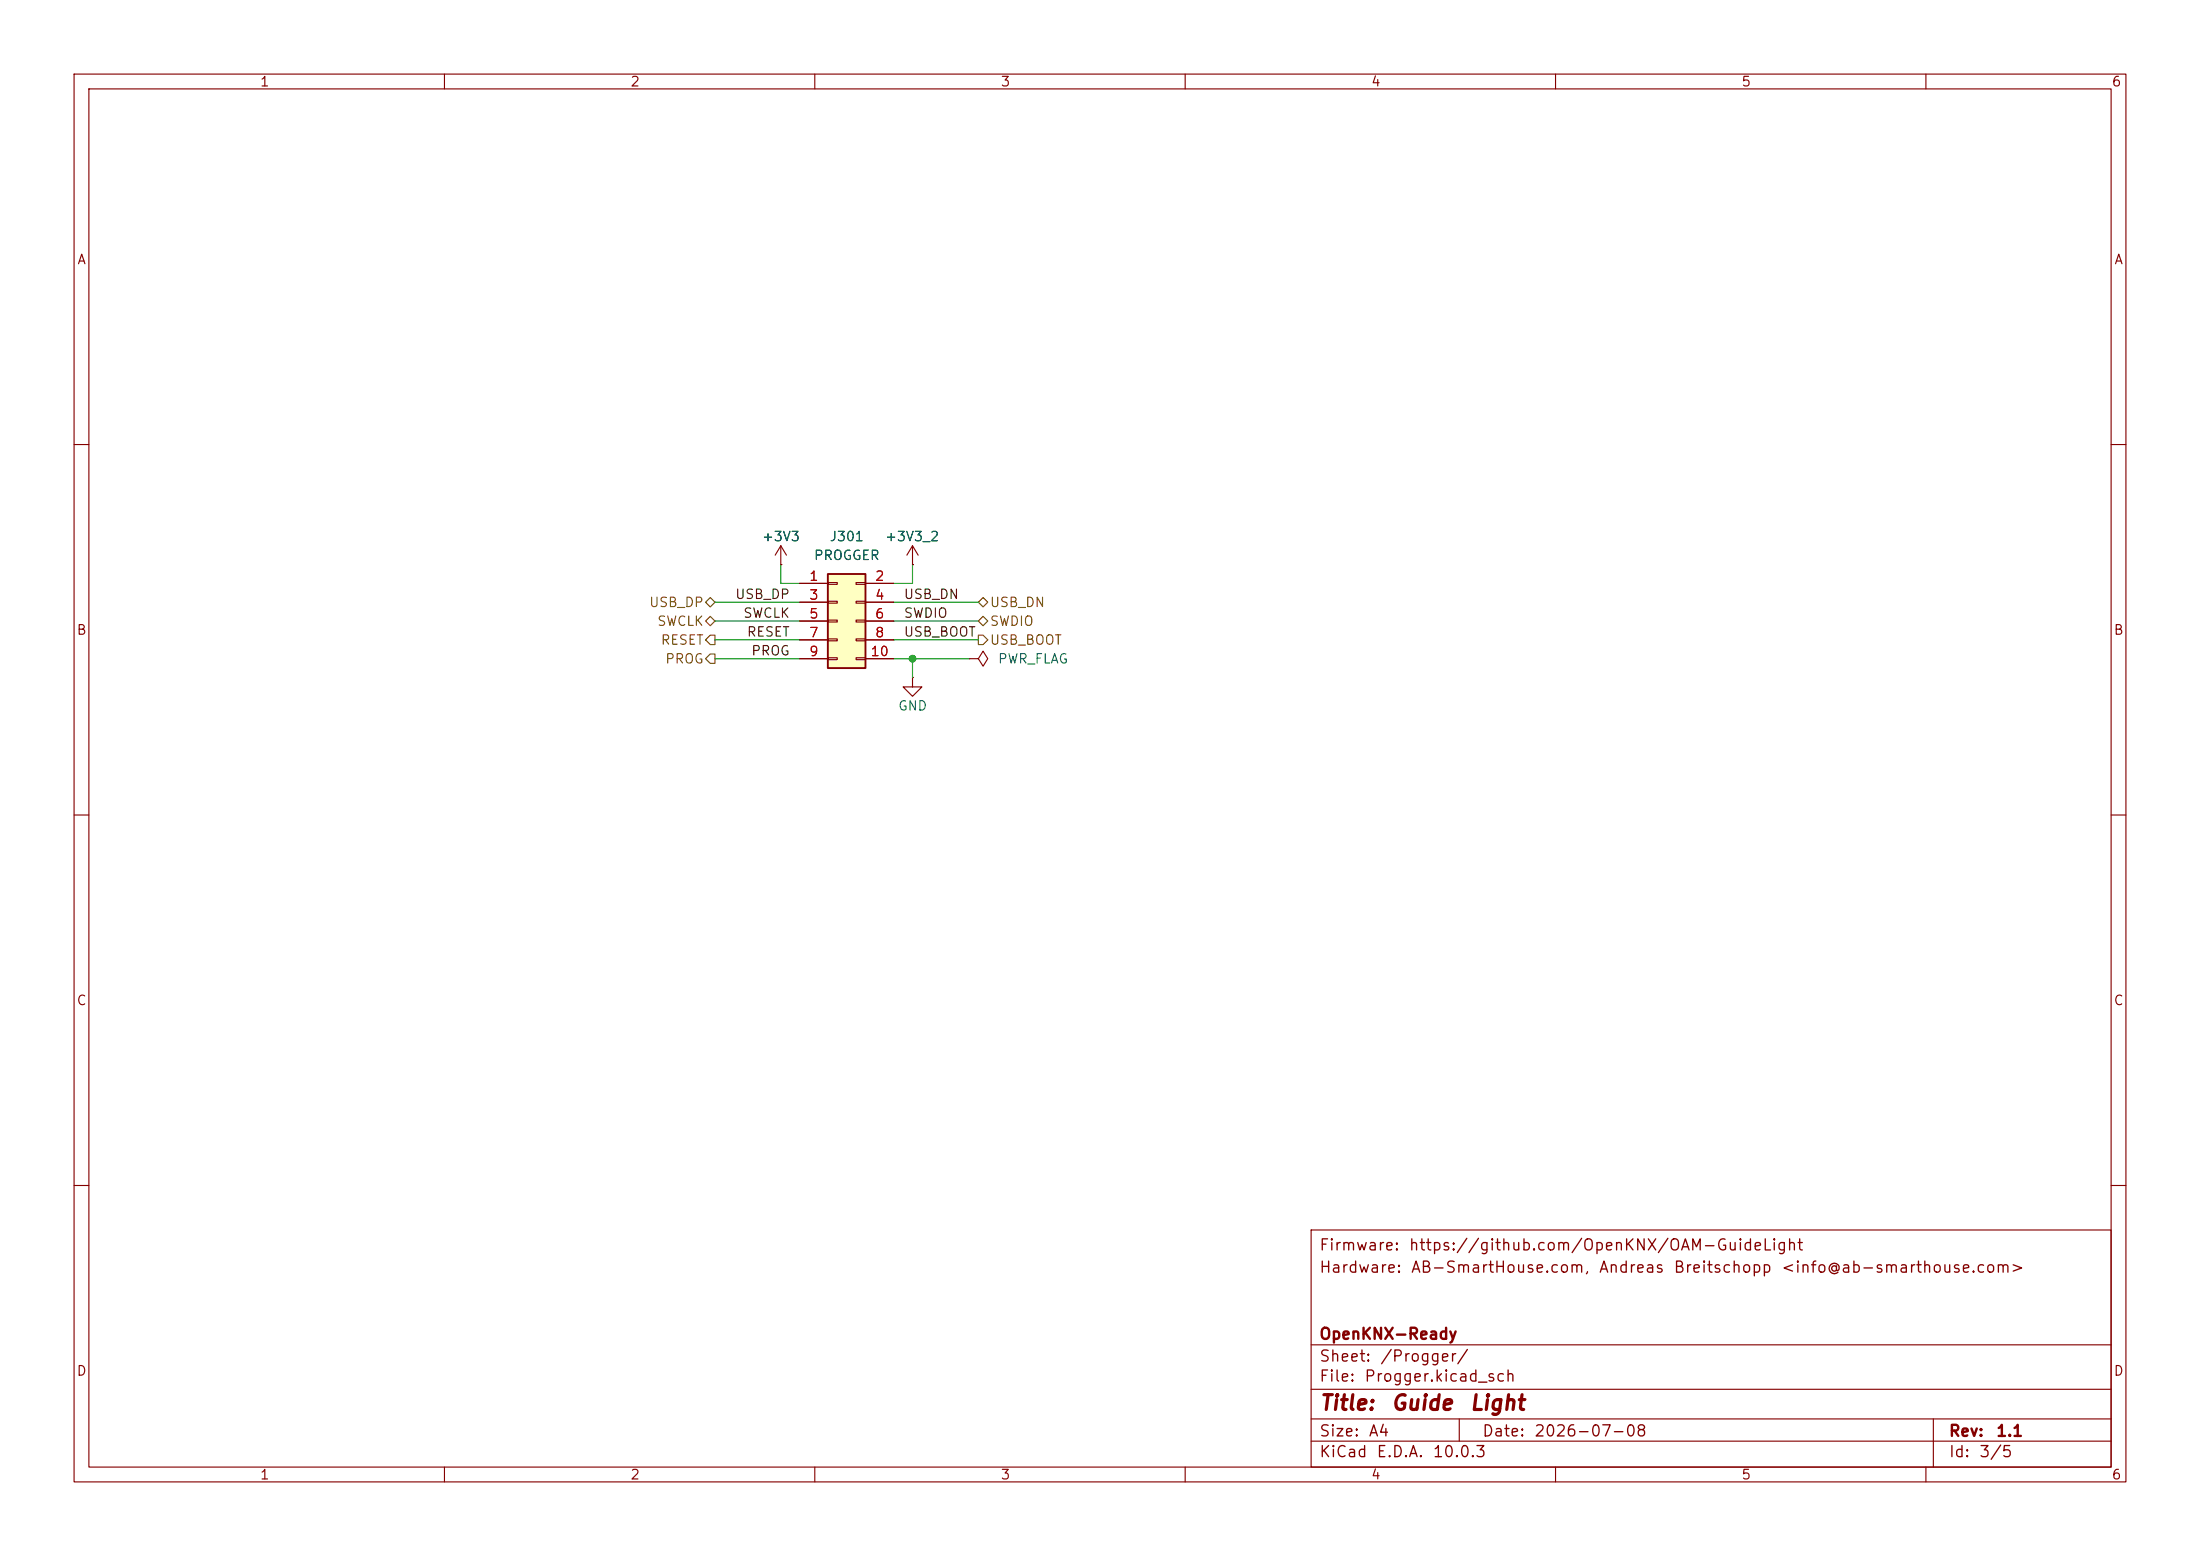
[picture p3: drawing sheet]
<svg xmlns="http://www.w3.org/2000/svg" width="297mm" height="210mm" viewBox="0 0 297 210" stroke-linecap="round" stroke-linejoin="round" font-family="sans-serif">
<g fill="none" stroke="#840000" stroke-width=".15">
<path d="M10 10h277v190h-277zM12 12h273v186h-273zM60 10v2M110 10v2M160 10v2M210 10v2M260 10v2M10 60h2M105.4 76.2h.1M105.4 73.7l.8 1.2M105.4 73.7l-.8 1.2M105.4 73.7v2.5"/>
<path d="M285 60h2M123.2 91.4v1.3h1.3l-1.3 1.3-1.3-1.3h1.3M123.2 91.4h.1M130.8 88.9h1.3l.6-1 .6 1-.6 1-.6-1M130.8 88.9h.1M10 110h2M285 110h2M10 160h2M177 166h108v32h-108zM285 160h2M60 198v2M110 198v2"/>
<path d="M160 198v2M177 194.5h108M177 191.5h108M177 187.5h108M177 181.5h108M197 191.5v3M210 198v2M260 198v2M261 191.5v6.5"/>
</g>
<path d="M111.8 77.5h5v12.7h-5z" fill="#ffffc2"/>
<path d="M111.8 77.5h5v12.7h-5z" fill="none" stroke="#840000" stroke-width=".25"/>
<g fill="none" stroke="#840000" stroke-width=".15">
<path d="M105.4 76.2h.1M107.9 78.7h3.9M111.8 78.6h1.2v.3h-1.2zM115.6 78.6h1.2v.3h-1.2zM116.8 78.7h3.8M123.2 76.2h.1M123.2 73.7l-.8 1.2M123.2 73.7l.8 1.2M123.2 73.7v2.5M107.9 81.3h3.9M107.9 83.8h3.9M107.9 86.4h3.9"/>
<path d="M107.9 88.9h3.9M111.8 81.2h1.2v.2h-1.2zM111.8 83.7h1.2v.2h-1.2zM111.8 86.2h1.2v.3h-1.2zM111.8 88.8h1.2v.2h-1.2zM115.6 81.2h1.2v.2h-1.2zM115.6 83.7h1.2v.2h-1.2zM115.6 86.2h1.2v.3h-1.2zM115.6 88.8h1.2v.2h-1.2zM116.8 81.3h3.8M116.8 83.8h3.8M116.8 86.4h3.8"/>
<path d="M116.8 88.9h3.8"/>
</g>
<path d="M95.2 81.3l.7-.7 .6 .7-.6 .6zM95.2 83.8l.7-.6 .6 .6-.6 .7zM95.9 85.7h.6v1.3h-.6l-.7-.6zM95.9 88.3h.6v1.2h-.6l-.7-.6zM132.1 83.8l.6-.6 .6 .6-.6 .7zM132.1 85.7h.6l.6 .7-.6 .6h-.6zM132.1 81.3l.6-.7 .6 .7-.6 .6z" fill="none" stroke="#725600" stroke-width=".15"/>
<path d="M105.4 76.2v2.5h2.5M123.2 76.2v2.5h-2.6M96.5 88.9h11.4M96.5 83.8h11.4M96.5 81.3h11.4M96.5 86.4h11.4M120.6 88.9h10.2M120.6 83.8h11.5M120.6 81.3h11.5M120.6 86.4h11.5M123.2 88.9v2.5" fill="none" stroke="#009600" stroke-width=".15"/>
<circle cx="123.2" cy="88.9" r=".46" fill="#009600" stroke="#009600" stroke-width=".14"/>
<g font-size="2" fill="#840000">
<text x="178" y="190.8">Title:</text>
<text x="187.7" y="190.8">Guide</text>
<text x="198.3" y="190.8">Light</text>
</g>
<g font-size="1.5" fill="#840000">
<text x="178" y="172.2">Hardware:</text>
<text x="178" y="169.2">Firmware:</text>
<text x="190.1" y="169.2">https://github.com/OpenKNX/OAM-GuideLight</text>
<text x="190.4" y="172.2">AB-SmartHouse.com,</text>
<text x="215.7" y="172.2">Andreas</text>
<text x="225.8" y="172.2">Breitschopp</text>
<text x="240.3" y="172.2">&lt;info@ab-smarthouse.com&gt;</text>
<text x="178" y="184.2">Sheet:</text>
<text x="178" y="181.2">OpenKNX-Ready</text>
<text x="186.2" y="184.2">/Progger/</text>
<text x="178" y="186.9">File:</text>
<text x="184.1" y="186.9">Progger.kicad_sch</text>
<text x="178" y="197.1">KiCad</text>
<text x="178" y="194.3">Size:</text>
<text x="184.7" y="194.3">A4</text>
<text x="185.7" y="197.1">E.D.A.</text>
<text x="193.3" y="197.1">10.0.3</text>
<text x="200" y="194.3">Date:</text>
<text x="207" y="194.3">2026-07-08</text>
<text x="263" y="194.3">Rev:</text>
<text x="263" y="197.1">Id:</text>
<text x="267.1" y="197.1">3/5</text>
<text x="269.4" y="194.3">1.1</text>
</g>
<g font-size="1.3" fill="#840000">
<text x="35" y="12">1</text>
<text x="85" y="12">2</text>
<text x="135" y="12">3</text>
<text x="185" y="12">4</text>
<text x="235" y="12">5</text>
<text x="285" y="12">6</text>
<text x="10.3" y="36">A</text>
<text x="285.3" y="36">A</text>
<text x="10.3" y="86">B</text>
<text x="285.3" y="86">B</text>
<text x="10.3" y="136">C</text>
<text x="285.3" y="136">C</text>
<text x="10.3" y="186">D</text>
<text x="285.3" y="186">D</text>
<text x="35" y="200">1</text>
<text x="85" y="200">2</text>
<text x="135" y="200">3</text>
<text x="185" y="200">4</text>
<text x="235" y="200">5</text>
<text x="285" y="200">6</text>
</g>
<g font-size="1.3" fill="#006464">
<text x="102.8" y="73.4">+3V3</text>
<text x="109.8" y="75.9">PROGGER</text>
<text x="111.9" y="73.4">J301</text>
<text x="119.4" y="73.4">+3V3_2</text>
<text x="134.6" y="89.9">PWR_FLAG</text>
<text x="121.2" y="96.2">GND</text>
</g>
<g font-size="1.3" fill="#725600">
<text x="87.5" y="82.3">USB_DP</text>
<text x="133.5" y="82.3">USB_DN</text>
<text x="88.6" y="84.8">SWCLK</text>
<text x="89.1" y="87.3">RESET</text>
<text x="89.7" y="89.9">PROG</text>
<text x="133.5" y="84.8">SWDIO</text>
<text x="133.5" y="87.3">USB_BOOT</text>
</g>
<g font-size="1.3" fill="#0f0f0f">
<text x="99.2" y="81.2">USB_DP</text>
<text x="100.2" y="83.7">SWCLK</text>
<text x="121.9" y="83.7">SWDIO</text>
<text x="121.9" y="81.2">USB_DN</text>
<text x="100.7" y="86.2">RESET</text>
<text x="101.3" y="88.8">PROG</text>
<text x="121.9" y="86.2">USB_BOOT</text>
</g>
<g font-size="1.3" fill="#a90000">
<text x="109.1" y="78.7">1</text>
<text x="109.1" y="81.3">3</text>
<text x="109.1" y="83.8">5</text>
<text x="118" y="78.7">2</text>
<text x="118" y="81.3">4</text>
<text x="118" y="83.8">6</text>
<text x="109.1" y="86.3">7</text>
<text x="109.1" y="88.9">9</text>
<text x="117.4" y="88.9">10</text>
<text x="118" y="86.3">8</text>
</g>
</svg>
